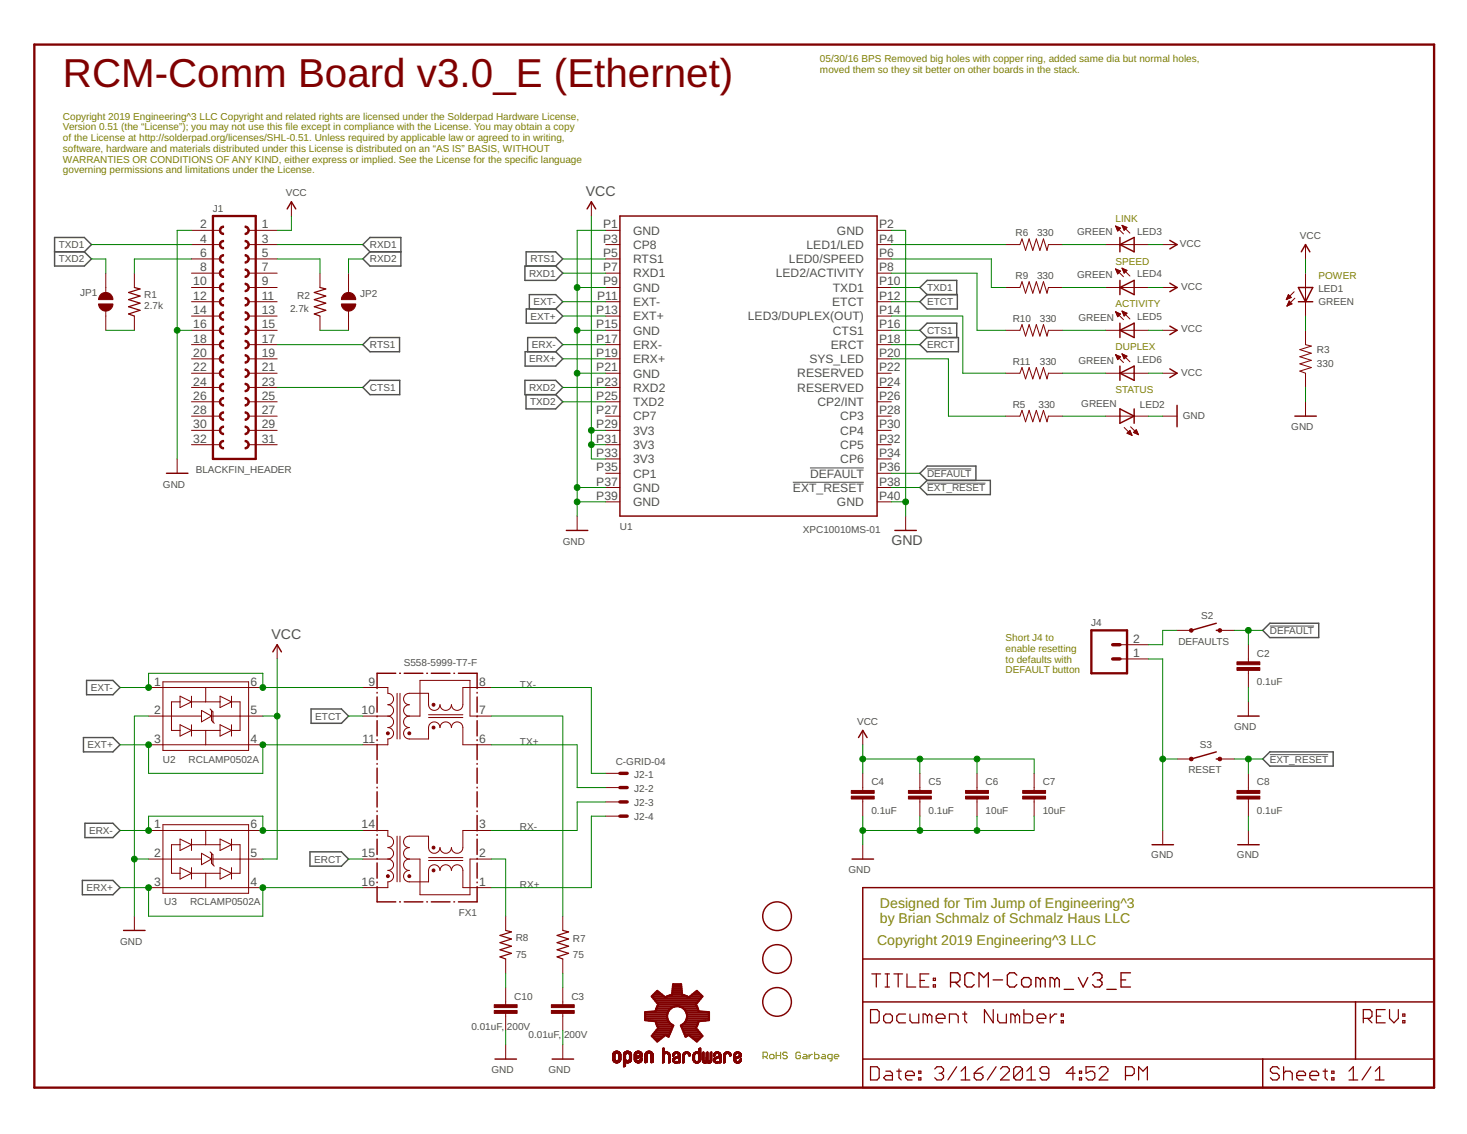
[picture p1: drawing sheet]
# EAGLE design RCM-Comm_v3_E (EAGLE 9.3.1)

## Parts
C2  0.1uF  0.1UF-25V(+80/-20%)(0603)  [0603-CAP]
C3  0.01uF, 200V  CAP0603-CAP  [0603-CAP]
C4  0.1uF  0.1UF-25V(+80/-20%)(0603)  [0603-CAP]
C5  0.1uF  0.1UF-25V(+80/-20%)(0603)  [0603-CAP]
C6  10uF  10UF-6.3V-20%(0603)  [0603-CAP]
C7  10uF  10UF-6.3V-20%(0603)  [0603-CAP]
C8  0.1uF  0.1UF-25V(+80/-20%)(0603)  [0603-CAP]
C10  0.01uF, 200V  CAP0603-CAP  [0603-CAP]
FID1  FIDUCIAL  [FIDUCIAL_1MM]
FID2  FIDUCIAL  [FIDUCIAL_1MM]
FID3  FIDUCIAL  [FIDUCIAL_1MM]
FX1  S558-5999-T7-F  TG110-E050N5  [N5]
J1  BLACKFIN_HEADER  [2X16]
J2-  C-GRID-04  [70555-04]
J4  M02LOCK  [1X02_LOCK]
JP1  JUMPER-PAD-2-NOROUND  [PAD-JUMPER-2-NO_YES_SILK_ROUND]
JP2  JUMPER-PAD-2-NOROUND  [PAD-JUMPER-2-NO_YES_SILK_ROUND]
LED1  GREEN  LED0603  [LED-0603]
LED2  GREEN  LED0603  [LED-0603]
LED3  GREEN  LED0603  [LED-0603]
LED4  GREEN  LED0603  [LED-0603]
LED5  GREEN  LED0603  [LED-0603]
LED6  GREEN  LED0603  [LED-0603]
LOGO1  OSHW-LOGOM  [OSHW-LOGO-M]
R1  2.7k  R-US_R0603  [R0603]
R2  2.7k  R-US_R0603  [R0603]
R3  330  RESISTOR0603-RES  [0603-RES]
R5  330  RESISTOR0603-RES  [0603-RES]
R6  330  RESISTOR0603-RES  [0603-RES]
R7  75  R-US_R0603  [R0603]
R8  75  R-US_R0603  [R0603]
R9  330  RESISTOR0603-RES  [0603-RES]
R10  330  RESISTOR0603-RES  [0603-RES]
R11  330  RESISTOR0603-RES  [0603-RES]
S2  DEFAULTS  SWITCH-MOMENTARY-2SMD  [TACTILE-SWITCH-SMD]
S3  RESET  SWITCH-MOMENTARY-2SMD  [TACTILE-SWITCH-SMD]
U1  XPC10010MS-01  LANTRONIX_XPICO  [LANTRONIX_XPICO]
U2  RCLAMP0502A  [SC-89]
U3  RCLAMP0502A  [SC-89]
U$3  ROHS_GARBAGE  [ROHS_GARBAGE_5MM]

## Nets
!DEFAULT!: C2.1 S2.3 U1.P36(!DEFAULT!)
!EXT_RESET!: C8.1 S3.3 U1.P38(!EXT_RESET!)
CTS1: J1.23(GP6) U1.P16(CTS1)
ERCT: FX1.15 U1.P18(ERCT)
ERX+: FX1.16 U1.P19(ERX+) U3.3 U3.4
ERX-: FX1.14 U1.P17(ERX-) U3.1 U3.6
ETCT: FX1.10 U1.P12(ETCT)
EXT+: FX1.11 U1.P13(EXT+) U2.3 U2.4
EXT-: FX1.9 U1.P11(EXT-) U2.1 U2.6
GND: C2.2 C3.2 C4.2 C5.2 C6.2 C7.2 C8.2 C10.2 J1.2(GND) J1.16(GND16) J4.1 LED2.C R3.1 S3.1 U1.P1(GND) U1.P2(GND) U1.P9(GND) U1.P15(GND) U1.P21(GND) U1.P37(GND) U1.P39(GND) U1.P40(GND) U2.2 U3.2
LED0_SPEED: R9.1 U1.P6(LED0/SPEED)
LED1_LINK: R6.1 U1.P4(LED1/LED)
LED2_ACTIVITY: R10.1 U1.P8(LED2/ACTIVITY)
LED3_DUPLEX: R11.1 U1.P14(LED3/DUPLEX(OUT))
N$1: J4.2 S2.1
N$2: JP1.2 R1.1
N$3: LED1.C R3.2
N$4: JP2.1 R2.1
N$6: LED2.A R5.2
N$7: FX1.2 R8.2
N$8: LED3.C R6.2
N$9: C10.1 R8.1
N$10: C3.1 R7.1
N$11: FX1.7 R7.2
N$14: LED6.C R11.2
N$15: LED5.C R10.2
N$16: LED4.C R9.2
RTS1: J1.17(GP0) U1.P5(RTS1)
RX+: FX1.1 J2-.4
RX-: FX1.3 J2-.3
RXD1: J1.3(TX0) U1.P7(RXD1)
RXD2: JP2.2 U1.P23(RXD2)
RXD2_J1: J1.5(TX1) R2.2
SYSTEM_LED: R5.1 U1.P20(SYS_LED)
TX+: FX1.6 J2-.2
TX-: FX1.8 J2-.1
TXD1: J1.4(RX0) U1.P10(TXD1)
TXD2: JP1.1 U1.P25(TXD2)
TXD2_J1: J1.6(RX1) R1.2
VCC: C4.1 C5.1 C6.1 C7.1 J1.1(3.3V) LED1.A LED3.A LED4.A LED5.A LED6.A U1.P29(3V3) U1.P31(3V3) U1.P33(3V3) U2.5 U3.5
Unconnected: J1.7(TMR2) J1.8(TMR3) J1.9(SPI_MOSI) J1.10(SPI_MISO) J1.11(SPI_SCK) J1.12(SPI_SEL) J1.13(SPI_SEL2) J1.14(SPI_SCL) J1.15(I2C_SDA) J1.18(GP1) J1.19(GP2) J1.20(GP3) J1.21(GP4) J1.22(GP5) J1.24(GP7) J1.25(GP8) J1.26(GP9) J1.27(GPA) J1.28(GPB) J1.29(GPC) J1.30(GPD) J1.31(GPE) J1.32(GPF) U1.P3(CP8) U1.P22(RESERVED) U1.P24(RESERVED) U1.P26(CP2/INT) U1.P27(CP7) U1.P28(CP3) U1.P30(CP4) U1.P32(CP5) U1.P34(CP6) U1.P35(CP1)

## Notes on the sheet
- 05/30/16 BPS Removed big holes with copper ring, added same dia but normal holes, 
  moved them so they sit better on other boards in the stack.
- RCM-Comm Board v3.0_E (Ethernet)
- Copyright 2019 Engineering^3 LLC Copyright and related rights are licensed under the Solderpad Hardware License, 
  Version 0.51 (the “License”); you may not use this file except in compliance with the License. You may obtain a copy 
  of the License at http://solderpad.org/licenses/SHL-0.51. Unless required by applicable law or agreed to in writing, 
  software, hardware and materials distributed under this License is distributed on an “AS IS” BASIS, WITHOUT 
  WARRANTIES OR CONDITIONS OF ANY KIND, either express or implied. See the License for the specific language 
  governing permissions and limitations under the License.
- LINK
- SPEED
- POWER
- ACTIVITY
- DUPLEX
- STATUS
- Short J4 to
  enable resetting
  to defaults with 
  DEFAULT button
- Designed for Tim Jump of Engineering^3
  by Brian Schmalz of Schmalz Haus LLC
- Copyright 2019 Engineering^3 LLC

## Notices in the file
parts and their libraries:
SparkFun-Aesthetics: Licensing: Creative Commons ShareAlike 4.0 International - https://creativecommons.org/licenses/by-sa/4.0
